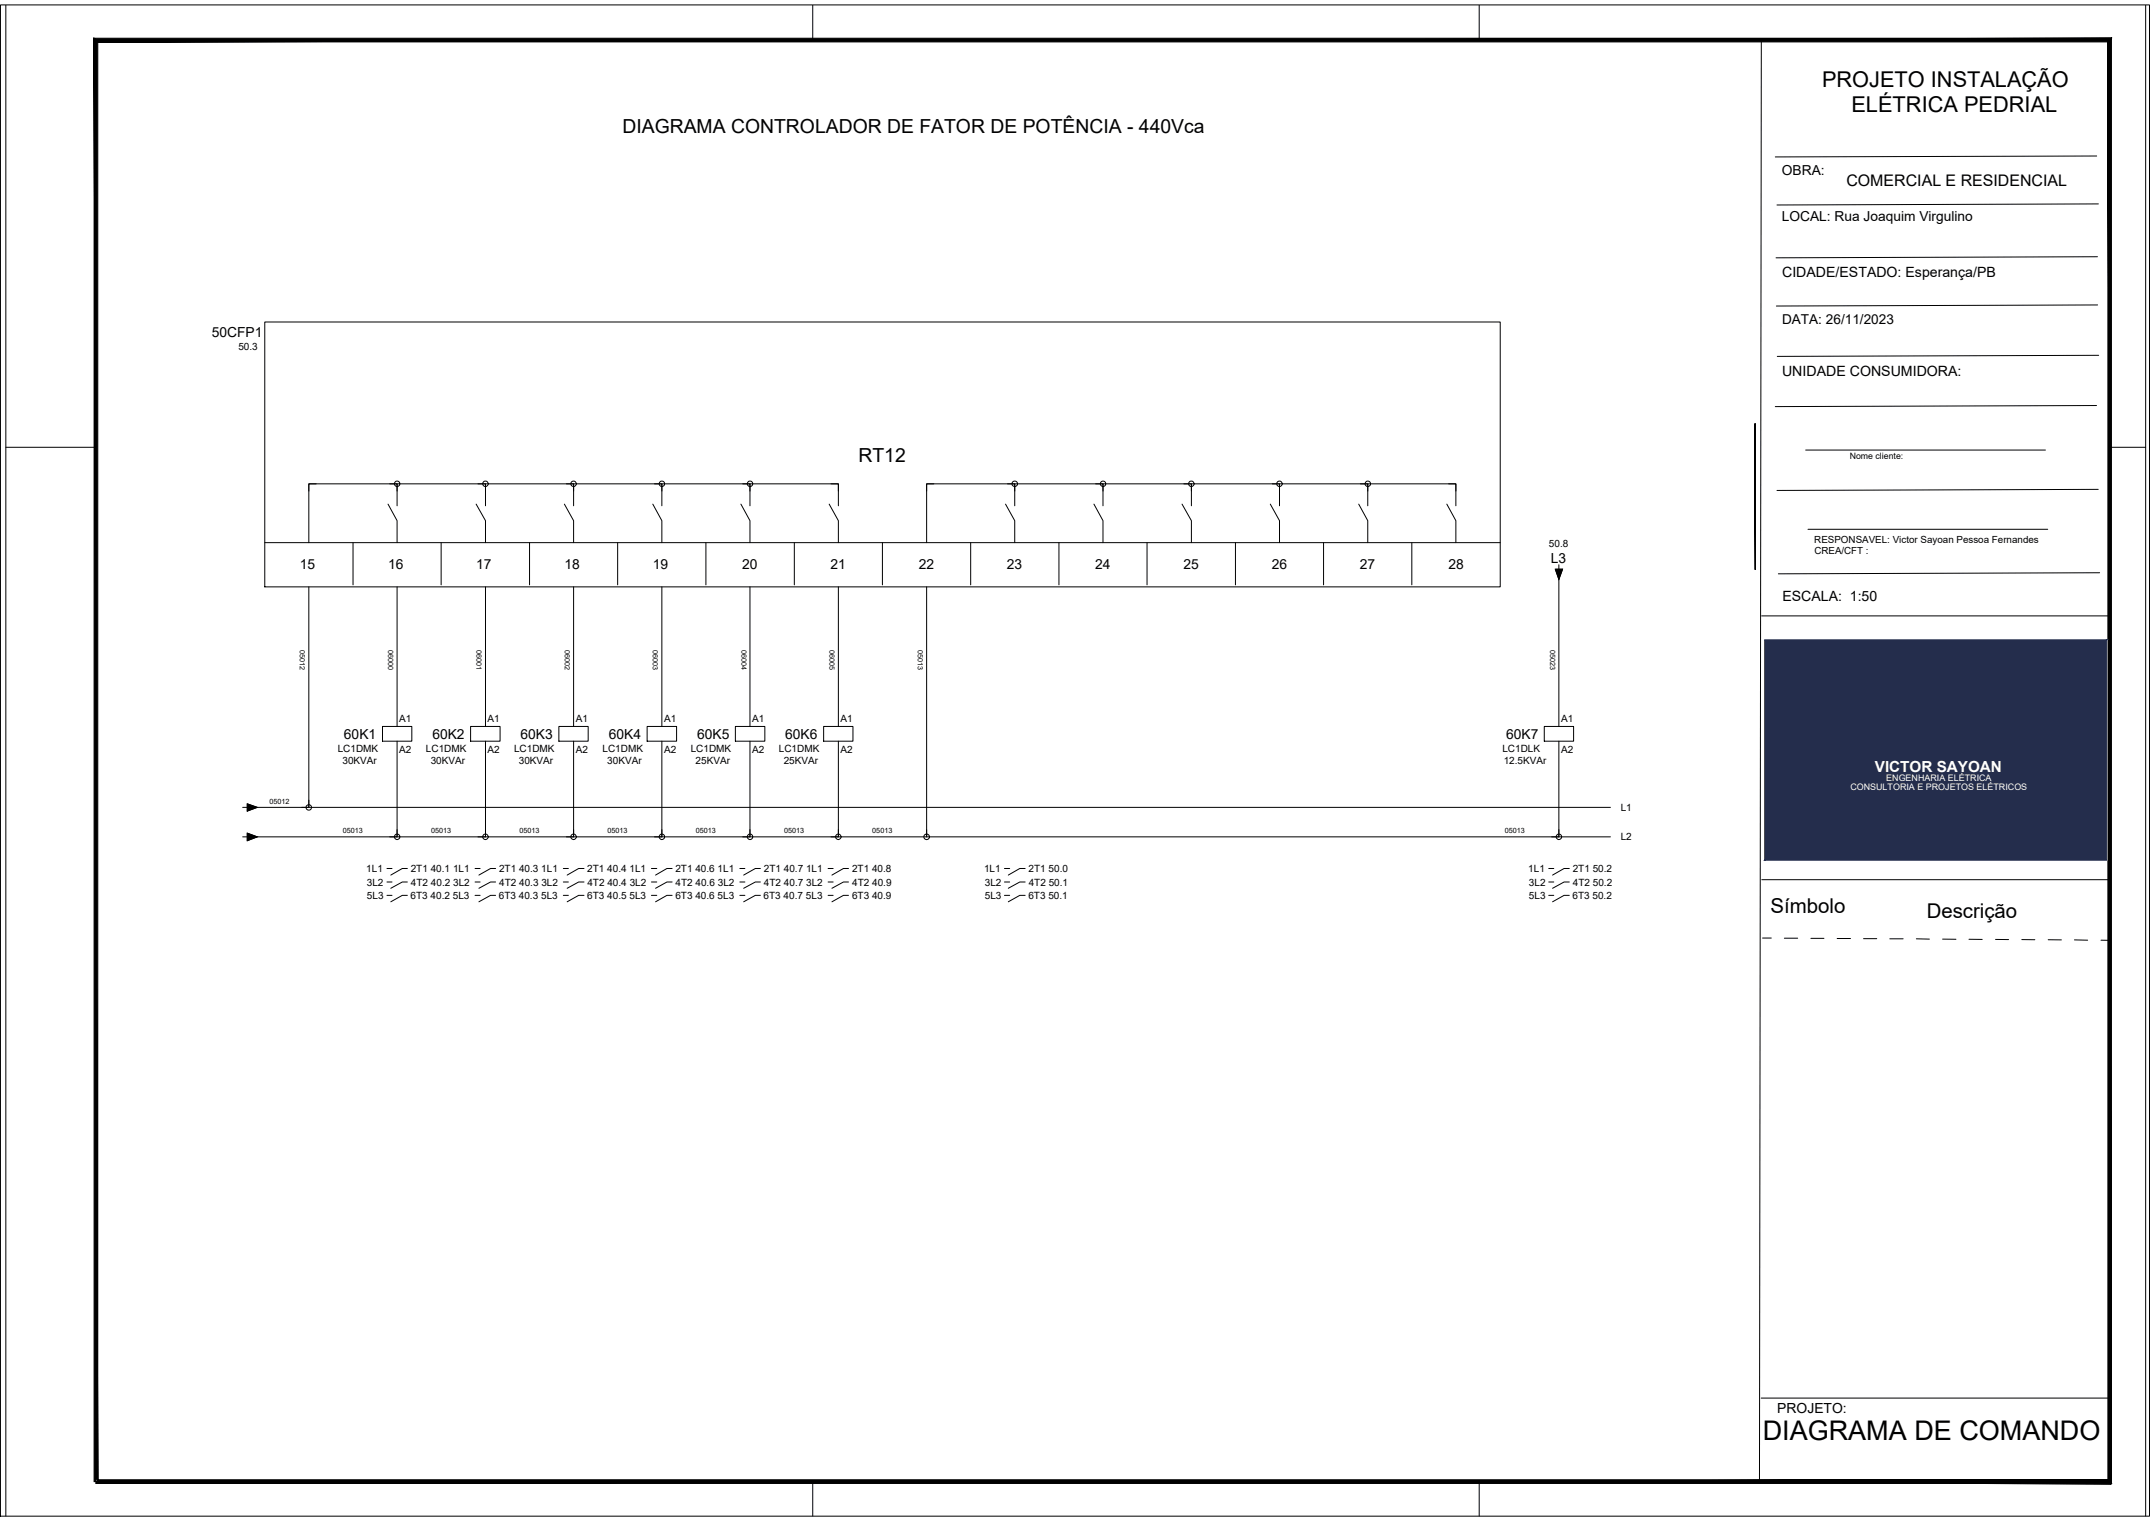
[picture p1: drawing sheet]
<svg xmlns="http://www.w3.org/2000/svg" width="594mm" height="420mm" viewBox="0 0 594 420" stroke-linecap="round" stroke-linejoin="round" font-family="sans-serif">
<!-- layer: PDF13_Solid Fills -->
<path d="M429 156.9h2l-1.1 2.8zM68.2 229.7l2.8 1-2.8 1.1zM68.2 221.6l2.8 1-2.8 1z" fill="#000" stroke="#000" stroke-width=".28"/>
<!-- layer: PDF13_Geometry -->
<g fill="none" stroke="#000" stroke-width=".28">
<path d="M73 88.8h340.8v73h-340.8zM87.2 133.4h-2v2M107 139l2.5 4.6v6M107.5 133.4h26.4v6M109.5 139.4v-6h-24.3v16.2M109.5 133.4v2M131.3 139l2.6 4.6v6M131.8 133.4h26.4v6M133.9 133.4v2M155.7 139l2.5 4.6v6M156.2 133.4h26.3v6M158.2 133.4v2"/>
<path d="M180 139l2.5 4.6v6M180.5 133.4h26.3v6M182.5 133.4v2M204.3 139l2.5 4.6v6M204.9 133.4h26.3v6M206.8 133.4v2M228.7 139l2.5 4.6v6M229.2 133.4h2v2M257.6 133.4h-2v2M277.3 139l2.6 4.6v6M277.9 133.4h26.3v6M279.9 139.4v-6h-24.3v16.2"/>
<path d="M279.9 133.4v2M301.7 139l2.5 4.6v6M302.2 133.4h26.4v6M304.2 133.4v2M326 139l2.6 4.6v6M326.5 133.4h26.4v6M328.6 133.4v2M350.4 139l2.5 4.6v6M350.9 133.4h26.3v6M352.9 133.4v2M374.7 139l2.5 4.6v6M375.2 133.4h26.3v6"/>
<path d="M377.2 133.4v2M399 139l2.5 4.6v6M399.5 133.4h2v2M73 149.6h340.8M97.4 149.6v11.6M121.7 149.6v11.6M146 149.6v11.6M170.3 149.6v11.6M194.7 149.6v11.6M219.1 149.6v11.6M243.4 149.6v11.6M267.7 149.6v11.6"/>
<path d="M292.1 149.6v11.6M316.4 149.6v11.6M340.7 149.6v11.6M365 149.6v11.6M389.4 149.6v11.6M429 156.9h2l-1.1 2.8zM429.9 158.8v41.5M429.9 155.7v1.2M85.2 161.8v60.8h-16.2M109.5 161.8v38.5M133.9 161.8v38.5M158.2 161.8v38.5"/>
<path d="M182.5 161.8v38.5M206.8 161.8v38.5M231.2 161.8v38.5M255.6 161.8v68.9h-26.4M105.5 200.3h8.1v4h-8.1zM109.5 204.3v26.4h-40.5M129.8 200.3h8.1v4h-8.1zM133.9 204.3v26.4h-26.4M154.1 200.3h8.1v4h-8.1zM158.2 204.3v26.4h-26.4M178.5 200.3h8.1v4h-8.1zM182.5 204.3v26.4h-26.3"/>
<path d="M202.8 200.3h8.1v4h-8.1zM206.8 204.3v26.4h-26.3M227.2 200.3h8v4h-8zM231.2 204.3v26.4h-26.3M425.9 200.3h8.1v4h-8.1zM429.9 204.3v26.4h-174.3v-2M66.9 230.7h1.3M66.9 222.6h1.3M68.2 229.7l2.8 1-2.8 1.1zM68.2 221.6l2.8 1-2.8 1zM83.2 222.6h361M85.2 220.6v2"/>
<path d="M106.7 239.4h1.4M109.5 228.7v2M112.4 239.4h-1.4l-3.2 1.9M131 239.4h1.4M133.9 228.7v2M136.7 239.4h-1.4l-3.2 1.9M155.4 239.4h1.4M158.2 228.7v2M161.1 239.4h-1.5l-3.2 1.9M179.7 239.4h1.4M182.5 228.7v2M185.4 239.4h-1.5l-3.1 1.9"/>
<path d="M204 239.4h1.4M206.8 228.7v2M209.7 239.4h-1.4l-3.2 1.9M228.4 239.4h1.4M231.2 228.7v2M234 239.4h-1.4l-3.2 1.9M277 239.4h1.5M282.7 239.4h-1.4l-3.2 1.9M427.1 239.4h1.4M427.9 230.7h16.3M429.9 228.7v2M432.8 239.4h-1.4l-3.2 1.9"/>
<path d="M106.7 243.2h1.4M106.7 246.8h1.4M112.4 243.2h-1.4l-3.2 1.7M112.4 246.8h-1.4l-3.2 1.8M131 243.2h1.4M131 246.8h1.4M136.7 243.2h-1.4l-3.2 1.7M136.7 246.8h-1.4l-3.2 1.8M155.4 243.2h1.4M155.4 246.8h1.4M161.1 243.2h-1.5l-3.2 1.7M161.1 246.8h-1.5l-3.2 1.8"/>
<path d="M179.7 243.2h1.4M179.7 246.8h1.4M185.4 243.2h-1.5l-3.1 1.7M185.4 246.8h-1.5l-3.1 1.8M204 243.2h1.4M204 246.8h1.4M209.7 243.2h-1.4l-3.2 1.7M209.7 246.8h-1.4l-3.2 1.8M228.4 243.2h1.4M228.4 246.8h1.4M234 243.2h-1.4l-3.2 1.7M234 246.8h-1.4l-3.2 1.8"/>
<path d="M277 243.2h1.5M277 246.8h1.5M282.7 243.2h-1.4l-3.2 1.7M282.7 246.8h-1.4l-3.2 1.8M427.1 243.2h1.4M427.1 246.8h1.4M432.8 243.2h-1.4l-3.2 1.7M432.8 246.8h-1.4l-3.2 1.8"/>
<circle cx="109.5" cy="133.4" r=".75"/>
<circle cx="133.9" cy="133.4" r=".77"/>
<circle cx="158.2" cy="133.4" r=".76"/>
<circle cx="182.6" cy="133.4" r=".75"/>
<circle cx="206.9" cy="133.4" r=".75"/>
<circle cx="279.9" cy="133.4" r=".76"/>
<circle cx="304.2" cy="133.4" r=".75"/>
<circle cx="328.6" cy="133.4" r=".77"/>
<circle cx="352.9" cy="133.4" r=".76"/>
<circle cx="377.2" cy="133.4" r=".75"/>
<circle cx="85.2" cy="222.6" r=".76"/>
<circle cx="109.5" cy="230.7" r=".75"/>
<circle cx="133.9" cy="230.7" r=".77"/>
<circle cx="158.2" cy="230.7" r=".76"/>
<circle cx="182.6" cy="230.7" r=".75"/>
<circle cx="206.9" cy="230.7" r=".75"/>
<circle cx="231.2" cy="230.7" r=".76"/>
<circle cx="255.6" cy="230.7" r=".76"/>
<circle cx="429.9" cy="230.7" r=".75"/>
</g>
<!-- layer: PDF_Solid Fills -->
<path d="M484 116.8l.2 40.2h-.2zM484 116.8l.2 40.2v-40.2z" fill="#000" stroke="#000" stroke-width=".28"/>
<!-- layer: ARQ-FOLHA -->
<path d="M1.6 1.4v416.6M224.2 1.4v9.6M408 1.4v9.6M591.8 1.4v416.6M1.6 123.3h24.9M581.9 123.3h9.9M224.2 408.5v9.5M408 408.5v9.5" fill="none" stroke="#000" stroke-width=".28"/>
<path d="M26.5 408v1l554.9-1zM26.5 409l554.9-1 .9 1zM581.4 11.6v396.4l.9 1zM582.3 10.5v398.5l-.9-397.4zM27 11.6h554.4l.9-1.1zM26 10.5h556.3l-555.3 1.1zM26 10.5l1 398v-396.9zM26 10.5l1 398h-1z" fill="#000" stroke="#000" stroke-width=".28"/>
<!-- layer: 0 -->
<g fill="none" stroke="#000" stroke-width=".28">
<path d="M.1 1.4h592.7v416.6h-592.7zM485.8 11h96.1l.3 398.2-96.9-.6zM578.3 43l-88.7 .3M578.7 56.2l-88.6 .3M578.5 70.8l-88.7 .3M578.5 84.1l-88.6 .3M578.8 98l-88.6 .3M578.2 111.8l-88.6 .3M498 124.1h66.1M578.7 134.9l-88.6 .3M498.6 145.9h66.2M579.1 157.9l-88.6 .3"/>
<path d="M485.9 169.8h96M485.9 242.5h96M486.1 258.6h2.4M492.1 258.7h3.7M499.4 258.7h3.6M506.7 258.7h3.7M514 258.8h3.6M521.2 258.8h3.7M528.5 258.8l3.6 .1M535.8 258.9l3.7 .1M543.1 259h3.6M550.4 259h3.6"/>
<path d="M557.6 259l3.6 .1M564.9 259.1h3.6M572.1 259.1l3.7 .1M579.5 259.2h2.4M485.7 385.4h96.1"/>
</g>
<path d="M486.7 176.4h94.4v60.8h-94.4z" fill="none" stroke="#fff" stroke-width=".28"/>
<!-- layer: PDF47_Solid Fills -->
<path d="M486.7 176.4v60.8l94.4-60.8zM486.7 237.2l94.4-60.8v60.8z" fill="#fff" stroke="#fff" stroke-width=".28"/>
<path d="M486.7 176.4v60.8l94.4-60.8zM486.7 237.2l94.4-60.8v60.8z" fill="#242d4c" stroke="#242d4c" stroke-width=".28"/>
<text font-size="7.5" x="486.2" y="396.9">DIAGRAMA DE COMANDO</text>
<g font-size="6">
<text x="502.5" y="23.9">PROJETO INSTALAÇÃO</text>
<text x="510.6" y="30.9">ELÉTRICA PEDRIAL</text>
</g>
<g font-size="5.6">
<text x="488.3" y="251.8">Símbolo</text>
<text x="531.4" y="253.2">Descrição</text>
</g>
<g font-size="5.3">
<text x="171.7" y="36.6">DIAGRAMA CONTROLADOR DE FATOR DE POTÊNCIA - 440Vca</text>
<text x="236.8" y="127.3">RT12</text>
</g>
<text font-size="4.4" x="509.2" y="51.2">COMERCIAL E RESIDENCIAL</text>
<text font-size="4.2" fill="#fff" x="517.1" y="212.8">VICTOR SAYOAN</text>
<g font-size="3.9">
<text x="491.5" y="76.3">CIDADE/ESTADO: Esperança/PB</text>
<text x="491.5" y="103.7">UNIDADE CONSUMIDORA:</text>
<text x="491.6" y="165.7">ESCALA: 1:50</text>
</g>
<g font-size="3.8">
<text x="491.4" y="48.3">OBRA:</text>
<text x="491.4" y="61">LOCAL: Rua Joaquim Virgulino</text>
<text x="491.5" y="89.4">DATA: 26/11/2023</text>
<text x="58.4" y="92.9">50CFP1</text>
<text x="427.7" y="155.2">L3</text>
<text x="82.7" y="156.9">15</text>
<text x="107.1" y="156.9">16</text>
<text x="131.4" y="156.9">17</text>
<text x="155.7" y="156.9">18</text>
<text x="180.1" y="156.9">19</text>
<text x="204.7" y="156.9">20</text>
<text x="229" y="156.9">21</text>
<text x="253.4" y="156.9">22</text>
<text x="277.7" y="156.9">23</text>
<text x="302" y="156.9">24</text>
<text x="326.4" y="156.9">25</text>
<text x="350.7" y="156.9">26</text>
<text x="375.1" y="156.9">27</text>
<text x="399.5" y="156.9">28</text>
<text x="94.9" y="203.8">60K1</text>
<text x="119.3" y="203.8">60K2</text>
<text x="143.6" y="203.8">60K3</text>
<text x="167.9" y="203.8">60K4</text>
<text x="192.3" y="203.8">60K5</text>
<text x="216.6" y="203.8">60K6</text>
<text x="415.4" y="203.8">60K7</text>
<text x="490.2" y="389.6">PROJETO:</text>
</g>
<g font-size="2.8">
<text x="65.7" y="96.4">50.3</text>
<text x="427.2" y="150.8">50.8</text>
<text x="110.1" y="199.1">A1</text>
<text x="134.5" y="199.1">A1</text>
<text x="158.8" y="199.1">A1</text>
<text x="183.1" y="199.1">A1</text>
<text x="207.5" y="199.1">A1</text>
<text x="231.8" y="199.1">A1</text>
<text x="430.6" y="199.1">A1</text>
<text x="93.1" y="207.3">LC1DMK</text>
<text x="110.1" y="207.7">A2</text>
<text x="117.5" y="207.3">LC1DMK</text>
<text x="134.5" y="207.7">A2</text>
<text x="141.8" y="207.3">LC1DMK</text>
<text x="158.8" y="207.7">A2</text>
<text x="166.2" y="207.3">LC1DMK</text>
<text x="183.1" y="207.7">A2</text>
<text x="190.5" y="207.3">LC1DMK</text>
<text x="207.5" y="207.7">A2</text>
<text x="214.8" y="207.3">LC1DMK</text>
<text x="231.8" y="207.7">A2</text>
<text x="414.4" y="207.3">LC1DLK</text>
<text x="430.6" y="207.7">A2</text>
<text x="94.4" y="210.7">30KVAr</text>
<text x="118.8" y="210.7">30KVAr</text>
<text x="143.1" y="210.7">30KVAr</text>
<text x="167.5" y="210.7">30KVAr</text>
<text x="191.9" y="210.7">25KVAr</text>
<text x="216.2" y="210.7">25KVAr</text>
<text x="414.7" y="210.7">12.5KVAr</text>
<text x="447" y="223.6">L1</text>
<text x="447" y="231.7">L2</text>
<text x="101" y="240.5">1L1</text>
<text x="101.2" y="244.2">3L2</text>
<text x="113.3" y="240.5">2T1 40.1 1L1</text>
<text x="113.3" y="244.2">4T2 40.2 3L2</text>
<text x="137.6" y="240.5">2T1 40.3 1L1</text>
<text x="137.7" y="244.2">4T2 40.3 3L2</text>
<text x="162" y="240.5">2T1 40.4 1L1</text>
<text x="162" y="244.2">4T2 40.4 3L2</text>
<text x="186.3" y="240.5">2T1 40.6 1L1</text>
<text x="186.3" y="244.2">4T2 40.6 3L2</text>
<text x="210.7" y="240.5">2T1 40.7 1L1</text>
<text x="210.7" y="244.2">4T2 40.7 3L2</text>
<text x="235" y="240.5">2T1 40.8</text>
<text x="235" y="244.2">4T2 40.9</text>
<text x="271.4" y="240.5">1L1</text>
<text x="271.6" y="244.2">3L2</text>
<text x="283.7" y="240.5">2T1 50.0</text>
<text x="283.7" y="244.2">4T2 50.1</text>
<text x="421.5" y="240.5">1L1</text>
<text x="421.7" y="244.2">3L2</text>
<text x="433.7" y="240.5">2T1 50.2</text>
<text x="433.8" y="244.2">4T2 50.2</text>
<text x="101.2" y="247.9">5L3</text>
<text x="113.2" y="247.9">6T3 40.2 5L3</text>
<text x="137.6" y="247.9">6T3 40.3 5L3</text>
<text x="162" y="247.9">6T3 40.5 5L3</text>
<text x="186.3" y="247.9">6T3 40.6 5L3</text>
<text x="210.6" y="247.9">6T3 40.7 5L3</text>
<text x="235" y="247.9">6T3 40.9</text>
<text x="271.6" y="247.9">5L3</text>
<text x="283.6" y="247.9">6T3 50.1</text>
<text x="421.7" y="247.9">5L3</text>
<text x="433.7" y="247.9">6T3 50.2</text>
</g>
<g font-size="2.7">
<text x="500.4" y="149.8">RESPONSAVEL: Victor Sayoan Pessoa Fernandes</text>
<text x="500.4" y="152.7">CREA/CFT :</text>
</g>
<g font-size="2.5" fill="#fff">
<text x="520.2" y="215.2">ENGENHARIA ELÉTRICA</text>
<text x="510.3" y="217.8">CONSULTORIA E PROJETOS ELÉTRICOS</text>
</g>
<text font-size="2.4" x="510.2" y="126.7">Nome cliente:</text>
<g font-size="2">
<text x="82.7" y="179.3" transform="rotate(90 82.7 179.3)">05012</text>
<text x="107.1" y="179.3" transform="rotate(90 107.1 179.3)">06000</text>
<text x="131.4" y="179.3" transform="rotate(90 131.4 179.3)">06001</text>
<text x="155.7" y="179.3" transform="rotate(90 155.7 179.3)">06002</text>
<text x="180.1" y="179.3" transform="rotate(90 180.1 179.3)">06003</text>
<text x="204.5" y="179.3" transform="rotate(90 204.5 179.3)">06004</text>
<text x="228.8" y="179.3" transform="rotate(90 228.8 179.3)">06005</text>
<text x="253.1" y="179.3" transform="rotate(90 253.1 179.3)">05013</text>
<text x="427.6" y="179.3" transform="rotate(90 427.6 179.3)">05023</text>
<text x="74.3" y="221.7">05012</text>
<text x="94.5" y="229.8">05013</text>
<text x="118.9" y="229.8">05013</text>
<text x="143.3" y="229.8">05013</text>
<text x="167.6" y="229.8">05013</text>
<text x="191.9" y="229.8">05013</text>
<text x="216.3" y="229.8">05013</text>
<text x="240.6" y="229.8">05013</text>
<text x="415" y="229.8">05013</text>
</g>
</svg>
